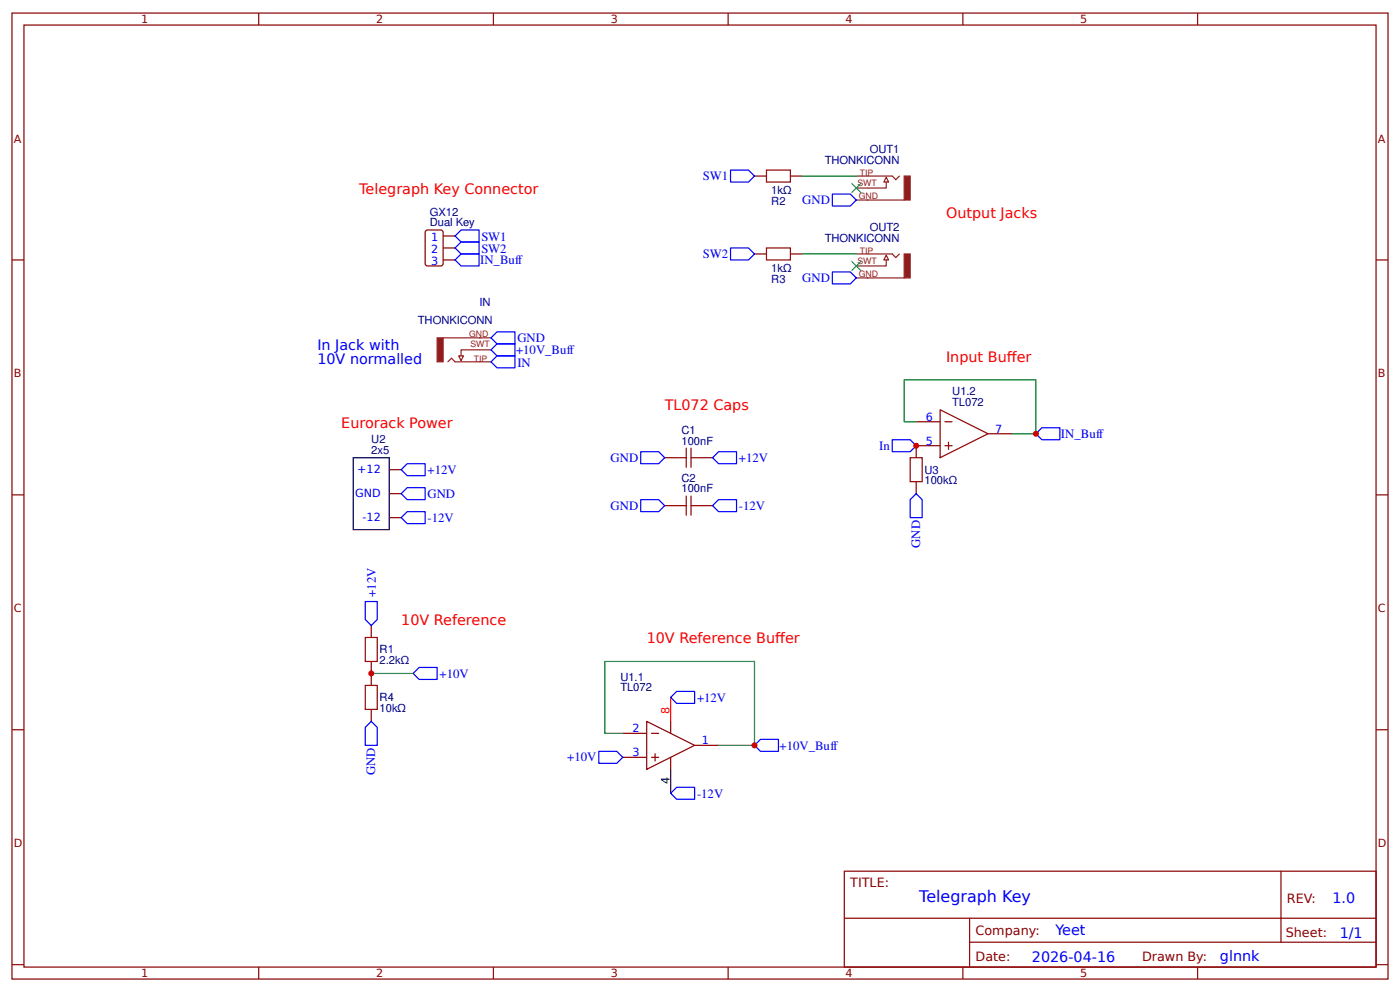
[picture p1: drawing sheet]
<svg xmlns="http://www.w3.org/2000/svg" width="309mm" height="219mm" viewBox="0 0 309 219" stroke-linecap="round" stroke-linejoin="round" font-family="sans-serif">
<g fill="none" stroke="#800" stroke-width=".26">
<path d="M2.6 2.9h304.1v213.2h-304.1zM5.3 5.5h298.7v208h-298.7zM57.1 2.9v2.6M109 2.9v2.6M160.9 2.9v2.6M212.7 2.9v2.6M264.6 2.9v2.6M166.7 38.9h2.6M174.6 38.9h2.7M2.6 57.4h2.7M94 51l.5-.2h2.9l.4 .2 .1 7.2-.3 .4-3.1 .1-.5-.3zM97.9 57.4h2.6"/>
<path d="M97.9 52.1h2.6M97.9 54.7h2.6M166.7 56.1h2.6M174.6 56.1h2.7M304 57.4h2.7M202.4 93.1h5.3M207.7 90.5l10.6 5.3-10.6 5.2zM207.7 98.4h-5.3v2.6M208.8 93.1h1.5M208.8 98.4h1.5M209.5 97.6v1.6M218.3 95.8h5.3"/>
<path d="M2.6 109.2h2.7M86 114.3h2.6M86 109h2.6M86 103.7h2.6M146.8 101h2.7M146.8 111.6h2.7M154.8 101h2.6M154.8 111.6h2.6M202.4 106.3v2.7M304 109.2h2.7M82 138.1v2.6M82 146v5.3"/>
<path d="M82 156.6v2.7M142.9 159.3l10.6 5.2-10.6 5.3zM148.2 159.3v2.6M2.6 161.1h2.7M137.6 161.9h5.3M137.6 167.2h5.3M143.9 161.9h1.6M143.9 167.2h1.6M144.7 166.4v1.6M148.2 167.2v2.6M153.5 164.5h5.2M304 161.1h2.7"/>
<path d="M186.5 192.3h117.5v21.2h-117.5zM283 192.3v15.7M2.6 213h2.7M57.1 213.5v2.6M109 213.5v2.6M160.9 213.5v2.6M186.6 202.7h117.3M212.7 213.5v2.6M214.2 208h89.7M214.2 202.7v10.6M264.6 213.5v2.6M304 213h2.7"/>
</g>
<path d="M189.2 38.9h7.9l.8 .8 .8-.8M195.8 39.1l.5 1.1h-1zM189.2 44.2h10.6M189.2 56.1h7.9l.8 .8 .8-.8M195.8 56.3l.5 1.1h-1zM195.8 40.2v1.3h-6.6M195.8 57.4v1.3h-6.6M97.9 74.6h10.6M99 79.9l.7-.8 .8 .8h8M101.3 78.6h1.1l-.5 1zM108.5 77.2h-6.6v1.4M189.2 61.4h10.6" fill="none" stroke="#8d2323" stroke-width=".26"/>
<g fill="#8d2323" stroke="#8d2323" stroke-width=".26">
<path d="M199.8 38.9h1.3v5.3h-1.3z"/>
<path d="M199.8 56.1h1.3v5.3h-1.3z"/>
<path d="M96.6 74.6h1.3v5.3h-1.3z"/>
</g>
<path d="M78.1 101h7.9v15.9h-7.9zM148.2 169.8v5.3" fill="none" stroke="#000" stroke-width=".26"/>
<path d="M148.2 154v5.3" fill="none" stroke="#f00" stroke-width=".26"/>
<g fill="none" stroke="#a00000" stroke-width=".26">
<path d="M169.3 37.5h5.3v2.7h-5.3zM169.3 54.7h5.3v2.7h-5.3zM151.6 98.9v4.3M152.7 98.9v4.3M149.5 101h2.1M149.5 111.6h2.1M151.6 109.5v4.2M152.7 101h2.1M152.7 109.5v4.2M152.7 111.6h2.1M201.1 101h2.6v5.3h-2.6zM80.7 140.7h2.6v5.3h-2.6z"/>
<path d="M80.7 151.3h2.6v5.3h-2.6z"/>
</g>
<g fill="none" stroke="#00f" stroke-width=".26">
<path d="M161.4 37.5h4l1.3 1.4-1.3 1.3h-4zM100.5 52.1l1.4-1.3h3.9v2.6h-3.9zM100.5 54.7l1.4-1.3h3.9v2.7h-3.9zM100.5 57.4l1.4-1.3h3.9v2.6h-3.9zM161.4 54.7h4l1.3 1.4-1.3 1.3h-4zM183.9 42.8h4l1.3 1.4-1.3 1.3h-4zM108.5 74.6l1.3-1.3h4v2.6h-4zM108.5 77.2l1.3-1.3h4v2.7h-4zM108.5 79.9l1.3-1.3h4v2.6h-4zM183.9 60h4l1.3 1.4-1.3 1.3h-4zM141.6 99.7h3.9l1.3 1.3-1.3 1.4h-3.9zM158.7 99.7h4v2.7h-4l-1.3-1.4z"/>
<path d="M197.1 97.1h4l1.3 1.3-1.3 1.3h-4zM230.2 94.4h4v2.7h-4l-1.3-1.3zM88.6 103.7l1.4-1.3h3.9v2.6h-3.9zM88.6 109l1.4-1.3h3.9v2.6h-3.9zM88.6 114.3l1.4-1.3h3.9v2.6h-3.9zM141.6 110.3h3.9l1.3 1.3-1.3 1.4h-3.9zM158.7 110.3h4v2.7h-4l-1.3-1.4zM202.4 109l1.3 1.3v4h-2.6v-4zM80.7 132.8h2.6v4l-1.3 1.3-1.3-1.3zM82 159.3l1.3 1.3v3.9h-2.6v-3.9zM91.3 148.7l1.3-1.4h4v2.7h-4zM148.2 154l1.3-1.4h4v2.7h-4z"/>
<path d="M132.3 165.9h4l1.3 1.3-1.3 1.3h-4zM148.2 175.1l1.3-1.3h4v2.7h-4zM166.7 164.5l1.3-1.3h4v2.7h-4z"/>
</g>
<g fill="#000" stroke="#3c3" stroke-width=".26">
<path d="M188.1 57.7l2.1 2.1zM190.2 57.7l-2.1 2.1z"/>
<path d="M188.1 40.5l2.1 2.1zM188.1 42.6l2.1-2.1z"/>
</g>
<path d="M177.3 38.9h11.9M177.3 56.1h11.9M202.4 93.1h-2.6v-9.3h29.1v12h-5.3M82 148.7h9.3M137.6 161.9h-4v-15.9h33.1v18.5h-8" fill="none" stroke="#080" stroke-width=".26"/>
<g fill="#c00">
<circle cx="82" cy="148.7" r=".66"/>
<circle cx="166.7" cy="164.5" r=".66"/>
<circle cx="228.9" cy="95.8" r=".66"/>
<circle cx="202.4" cy="98.4" r=".66"/>
</g>
<text font-size="3.5" fill="#00f" x="203.1" y="199.1">Telegraph Key</text>
<g font-size="3.2" fill="#f00">
<text x="79.4" y="42.8">Telegraph Key Connector</text>
<text x="209" y="48.1">Output Jacks</text>
<text x="209" y="79.9">Input Bufer</text>
<text x="222.4" y="79.9">f</text>
<text x="75.4" y="94.4">Eurorack Power</text>
<text x="146.8" y="90.5">TL072 Caps</text>
<text x="88.6" y="138.1">10V Reference</text>
<text x="142.9" y="142.1">10V Reference Bufer</text>
<text x="171.3" y="142.1">f</text>
</g>
<g font-size="3.2" fill="#00f">
<text x="70.1" y="77.2">In Jack with</text>
<text x="70.1" y="80.4">10V normalled</text>
<text x="294.4" y="199.3">1.0</text>
<text x="233.2" y="206.4">Yeet</text>
<text x="296" y="207">1/1</text>
<text x="228" y="212.3">2026-04-16</text>
<text x="269.5" y="212.2">glnnk</text>
</g>
<g font-size="2.8" fill="#00f">
<text x="155.3" y="39.8">SW1</text>
<text x="177.2" y="45.1">GND</text>
<text x="106.4" y="53.1">SW1</text>
<text x="106.1" y="58.3">IN_Buf</text>
<text x="106.4" y="55.8">SW2</text>
<text x="113.8" y="58.3">f</text>
<text x="155.3" y="57">SW2</text>
<text x="177.2" y="62.3">GND</text>
<text x="114.3" y="75.6">GND</text>
<text x="114" y="78.2">+10V_Buf</text>
<text x="114.3" y="80.9">IN</text>
<text x="125.2" y="78.2">f</text>
<text x="194.2" y="99.3">In</text>
<text x="234.4" y="96.7">IN_Buf</text>
<text x="242.1" y="96.7">f</text>
<text x="94.5" y="104.7">+12V</text>
<text x="134.9" y="102">GND</text>
<text x="163.2" y="102.1">+12V</text>
<text x="94.5" y="110">GND</text>
<text x="134.9" y="112.6">GND</text>
<text x="163.2" y="112.7">-12V</text>
<text x="94.5" y="115.3">-12V</text>
<text x="203.3" y="120.9" transform="rotate(-90 203.3 120.9)">GND</text>
<text x="83" y="131.8" transform="rotate(-90 83 131.8)">+12V</text>
<text x="97.1" y="149.7">+10V</text>
<text x="154" y="155">+12V</text>
<text x="172.2" y="165.5">+10V_Buf</text>
<text x="183.4" y="165.5">f</text>
<text x="82.9" y="171.2" transform="rotate(-90 82.9 171.2)">GND</text>
<text x="125.3" y="168.1">+10V</text>
<text x="154" y="176.2">-12V</text>
</g>
<g font-size="2.8" fill="#800">
<text x="187.9" y="195.8">TITLE:</text>
<text x="284.3" y="199.3">REV:</text>
<text x="215.5" y="206.4">Company:</text>
<text x="284.1" y="206.9">Sheet:</text>
<text x="215.5" y="212.2">Date:</text>
<text x="252.3" y="212.2">Drawn By:</text>
</g>
<g font-size="2.5" fill="#800">
<text x="31.2" y="5.1">1</text>
<text x="83.1" y="5.1">2</text>
<text x="134.9" y="5.1">3</text>
<text x="186.8" y="5.1">4</text>
<text x="238.7" y="5.1">5</text>
<text x="3" y="31.5">A</text>
<text x="304.4" y="31.5">A</text>
<text x="3" y="83.3">B</text>
<text x="304.4" y="83.3">B</text>
<text x="3" y="135.2">C</text>
<text x="304.4" y="135.2">C</text>
<text x="3" y="187">D</text>
<text x="304.4" y="187">D</text>
<text x="31.2" y="215.7">1</text>
<text x="83.1" y="215.7">2</text>
<text x="134.9" y="215.7">3</text>
<text x="186.8" y="215.7">4</text>
<text x="238.7" y="215.7">5</text>
</g>
<g font-size="2.5" fill="#000080">
<text x="192.2" y="33.8">OUT1</text>
<text x="182.2" y="36.2">THONKICONN</text>
<text x="95" y="47.6">GX12</text>
<text x="170.4" y="42.8">1kΩ</text>
<text x="170.4" y="45.2">R2</text>
<text x="95" y="50">Dual Key</text>
<text x="182.2" y="53.4">THONKICONN</text>
<text x="192.2" y="51">OUT2</text>
<text x="170.4" y="60">1kΩ</text>
<text x="170.4" y="62.4">R3</text>
<text x="92.3" y="71.4">THONKICONN</text>
<text x="105.9" y="67.5">IN</text>
<text x="210.4" y="89.7">TL072</text>
<text x="210.4" y="87.3">U1.2</text>
<text x="150.6" y="95.8">C1</text>
<text x="82" y="100.3">2x5</text>
<text x="82" y="97.9">U2</text>
<text x="150.6" y="98.1">100nF</text>
<text x="150.6" y="106.3">C2</text>
<text x="204.3" y="107">100kΩ</text>
<text x="204.3" y="104.6">U3</text>
<text x="150.6" y="108.7">100nF</text>
<text x="83.9" y="146.6">2.2kΩ</text>
<text x="83.9" y="144.3">R1</text>
<text x="83.9" y="154.8">R4</text>
<text x="137.1" y="152.6">TL072</text>
<text x="137.1" y="150.3">U1.1</text>
<text x="83.9" y="157.2">10kΩ</text>
</g>
<g font-size="2.5" fill="#00f">
<text x="95.2" y="53.2">1</text>
<text x="95.2" y="55.8">2</text>
<text x="95.2" y="58.4">3</text>
<text x="204.5" y="92.8">6</text>
<text x="219.9" y="95.5">7</text>
<text x="204.5" y="98.1">5</text>
<text x="78.9" y="104.5">+12</text>
<text x="78.5" y="109.8">GND</text>
<text x="80.1" y="115.1">-12</text>
<text x="139.7" y="161.6">2</text>
<text x="139.7" y="166.9">3</text>
<text x="155" y="164.3">1</text>
</g>
<text font-size="2.5" fill="#f00" x="147.9" y="157.7" transform="rotate(-90 147.9 157.7)">8</text>
<text font-size="2.5" x="147.9" y="173" transform="rotate(-90 147.9 173)">4</text>
<g font-size="1.9" fill="#8d2323">
<text x="189.4" y="41">SWT</text>
<text x="190" y="38.9">TIP</text>
<text x="189.7" y="43.9">GND</text>
<text x="189.4" y="58.2">SWT</text>
<text x="190" y="56.1">TIP</text>
<text x="189.7" y="61.1">GND</text>
<text x="103.6" y="74.3">GND</text>
<text x="103.9" y="76.7">SWT</text>
<text x="104.7" y="79.9">TIP</text>
</g>
</svg>
